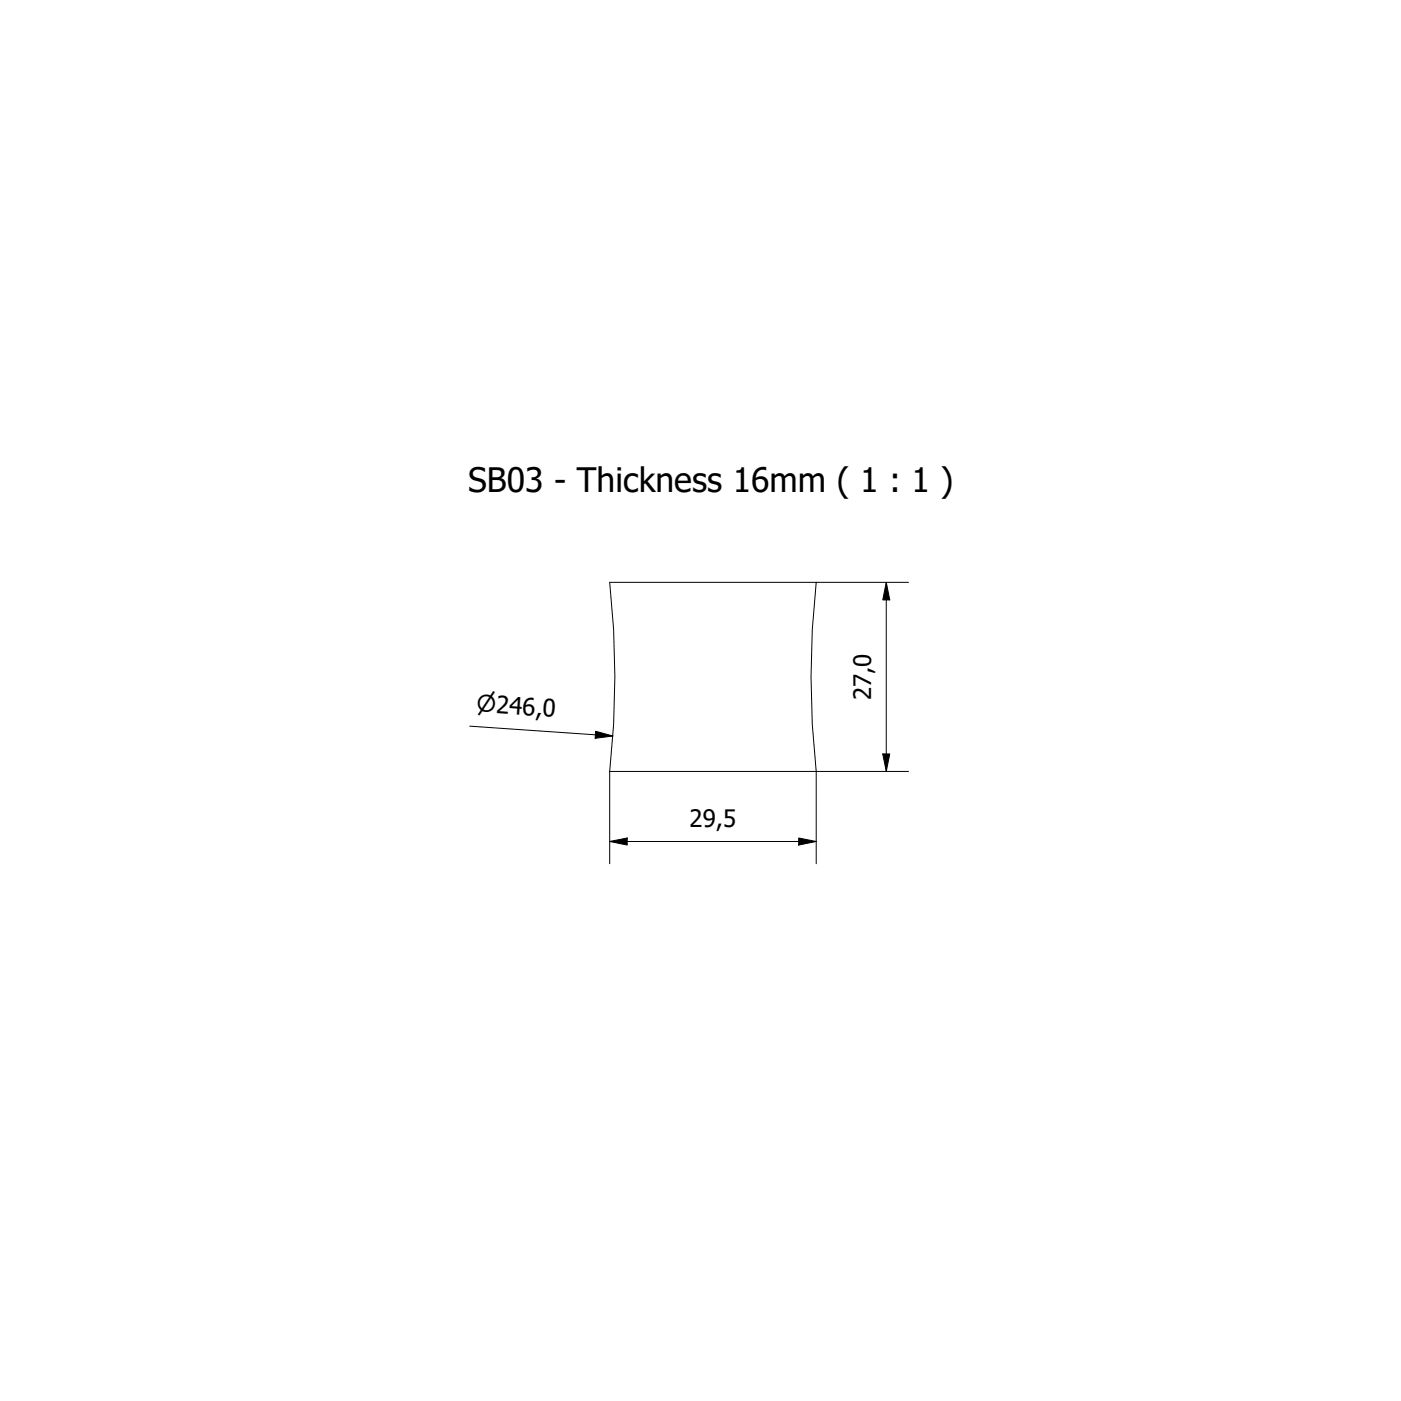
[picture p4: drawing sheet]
<svg xmlns="http://www.w3.org/2000/svg" width="200mm" height="200mm" viewBox="0 0 200 200" stroke-linecap="round" stroke-linejoin="round" font-family="sans-serif">
<!-- layer: Visible (ISO) -->
<path d="M87 83.1h29.5a123.4 123.4 0 0 0 0 27h-29.5a123.4 123.4 0 0 0 0-27z" fill="none" stroke="#000" stroke-width=".14"/>
<!-- layer: Dimension (ISO) -->
<path d="M116.5 83.1h13.2M126.5 83.1l.5 2.6h-1zM126.5 83.1v27M67.1 103.7l20.4 1.4M85 104.4l2.5 .7-2.5 .3zM87 110.1v13.2M114 119.6l2.5 .5-2.5 .5zM126 107.6h1l-.5 2.5zM129.7 110.1h-13.2v13.2M87 120.1l2.5-.5v1zM87 120.1h29.5" fill="none" stroke="#000" stroke-width=".14"/>
<path d="M126.5 83.1l.5 2.6h-1zM85 104.4l2.5 .7-2.5 .3zM87 120.1l2.5-.5v1zM126 107.6h1l-.5 2.5zM114 119.6l2.5 .5-2.5 .5z" fill="#000"/>
<text font-size="4.8" x="66.8" y="70.2">SB03 - Thickness 16mm ( 1 : 1 )</text>
<g font-size="3.4">
<text x="124.4" y="100" transform="rotate(-90 124.4 100)">27,0</text>
<text x="98.5" y="118">29,5</text>
</g>
<text font-size="3.3" x="68" y="101.6" transform="rotate(4 68 101.6)">⌀246,0</text>
</svg>
